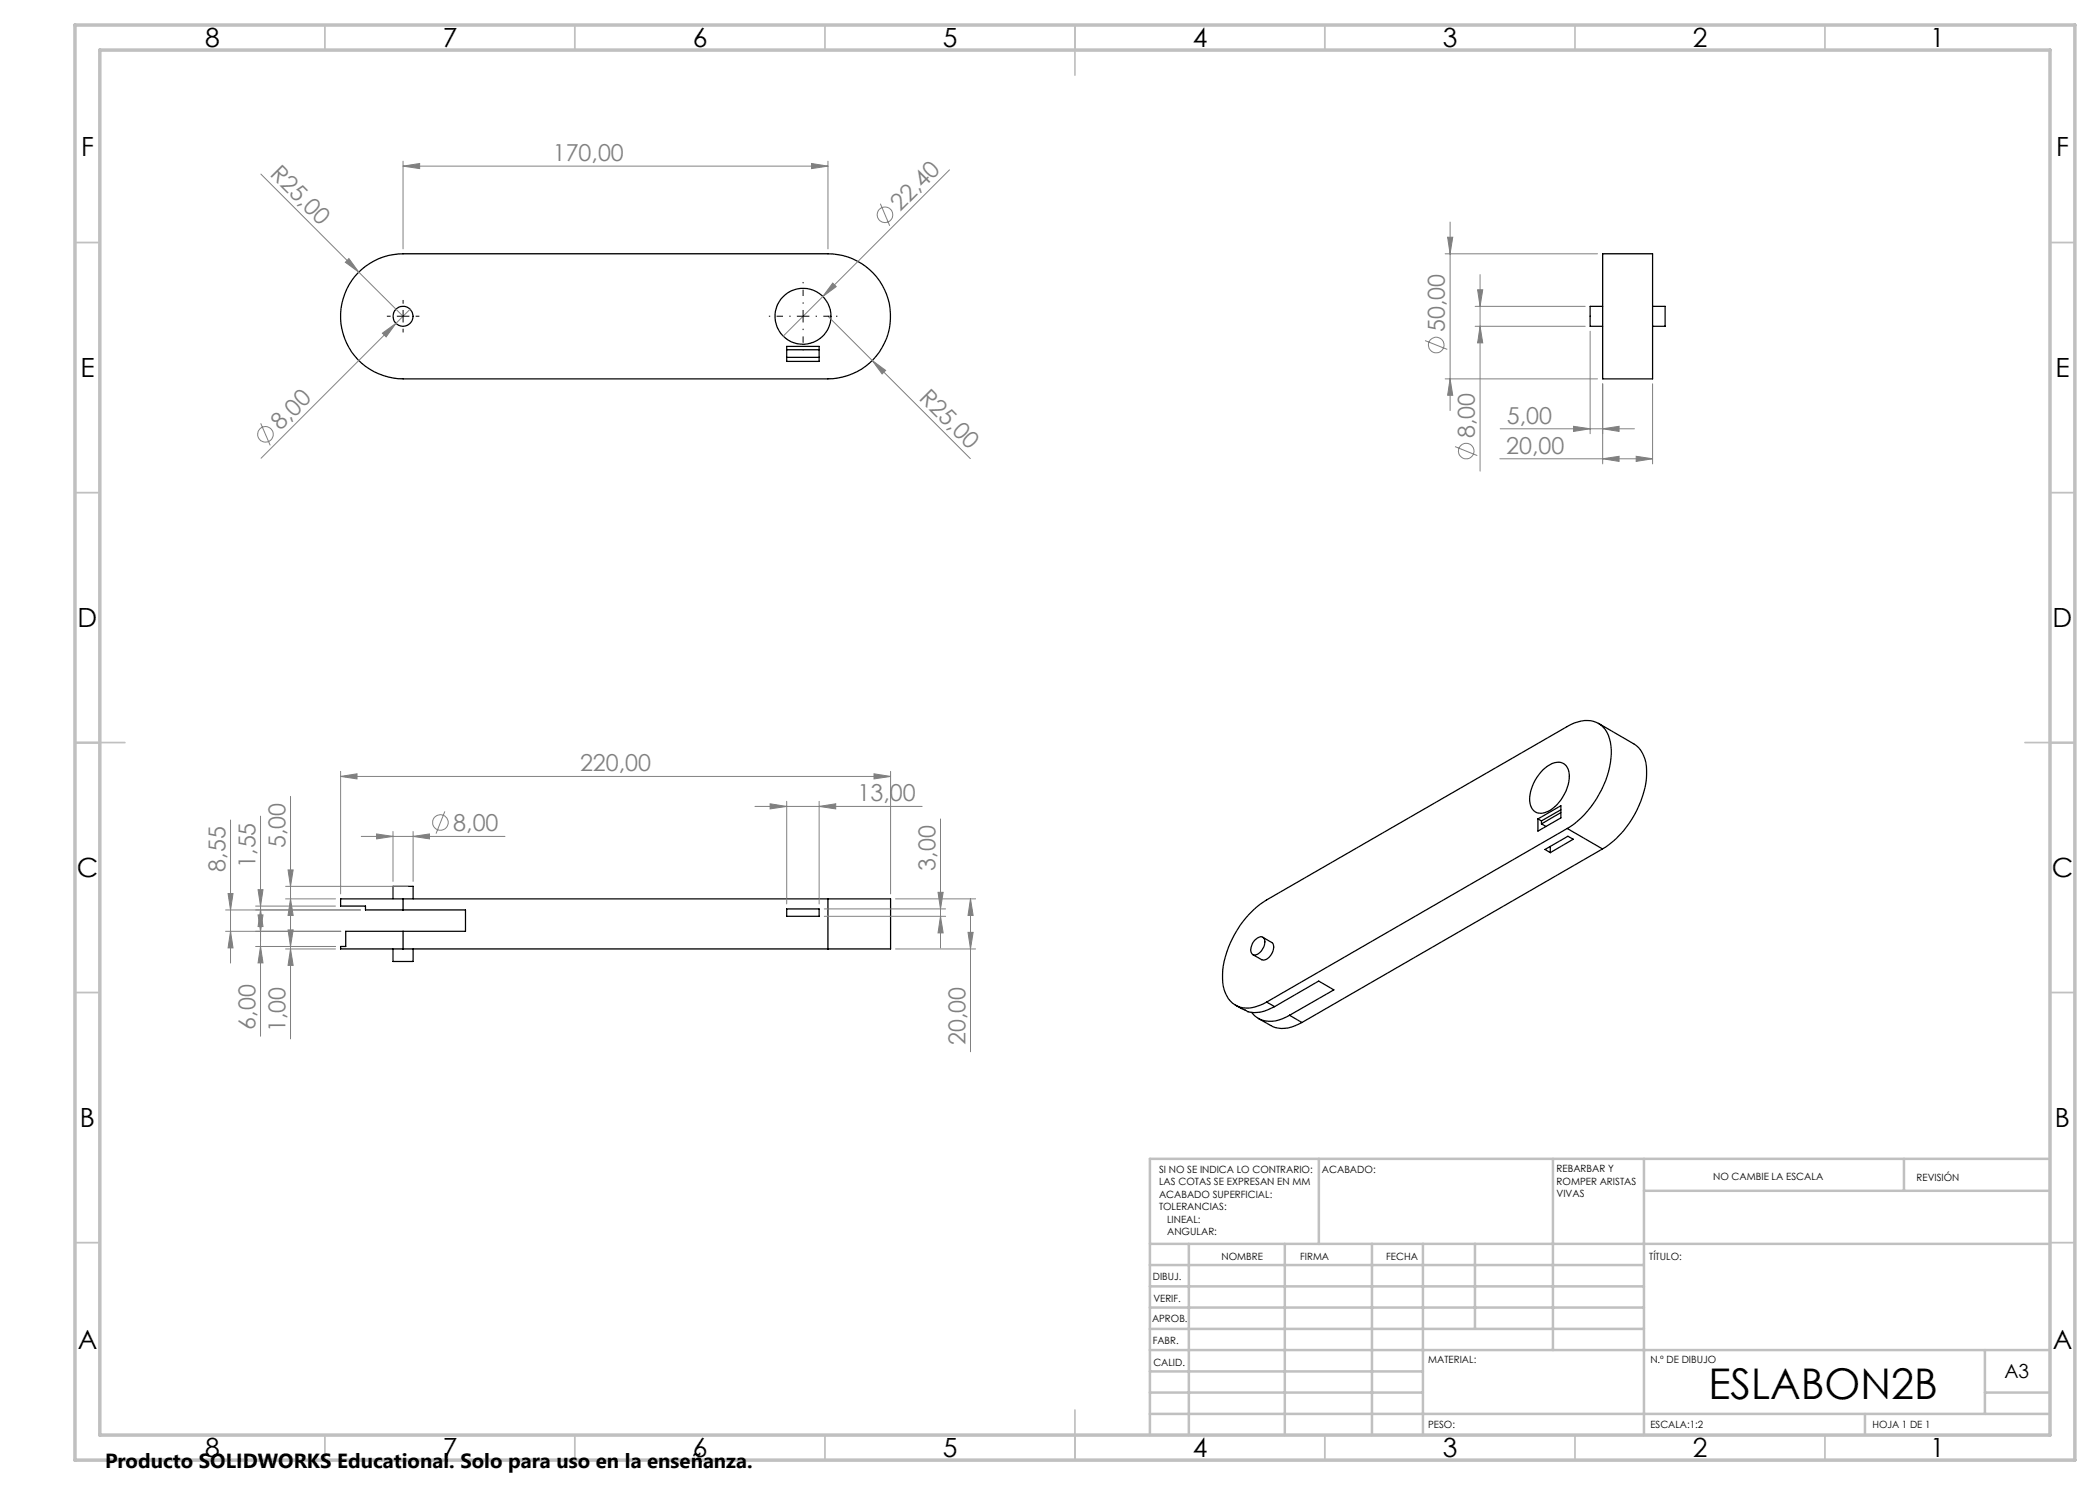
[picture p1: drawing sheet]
<svg xmlns="http://www.w3.org/2000/svg" width="420mm" height="297mm" viewBox="0 0 420 297" stroke-linecap="round" stroke-linejoin="round" font-family="sans-serif">
<g fill="none" stroke="#000" stroke-width=".25">
<path d="M71.6 54.6a12.4 12.4 0 0 1 9-3.8h85a12.5 12.5 0 0 1 12.5 12.5 12.5 12.5 0 0 1-12.5 12.5h-85a12.5 12.5 0 0 1-11.5-7.6 12.5 12.5 0 0 1 2.5-13.6zM320.5 50.8h10v25h-10zM157.3 69.3h6.5v3h-6.5zM157.3 70h6.5M157.3 71.5h6.5M320.5 61.3h-2.5v4h2.5M330.5 61.3h2.5v4h-2.5M308.6 153.9a3.8 3.8 0 0 1 4-1.3 2.89 2.89 0 0 1 1.2 3.2 8.3 8.3 0 0 1-4.7 6.7 2.26 2.26 0 0 1-3.2-2.4 8.9 8.9 0 0 1 2.7-6.2zM319.7 144.7l7 4.1a6.3 6.3 0 0 1 2.6 6.1 19.5 19.5 0 0 1-8.8 14.9M78.6 179.8v-2.5h4v2.5M80.6 179.8h-12.5v1.4h5v.8h7.5M80.6 179.8v2.2"/>
<path d="M80.6 179.8h85M165.6 179.8h12.5v10h-12.5M165.6 179.8v10M307.6 163.8l4.6-2.7v2.5l-4.6 2.6zM307.6 163.8l.7 .4M308.3 164.2v.6M308.3 164.8l.9 .5M309 169.9l4.6-2.7 1 .6-4.5 2.7zM310.1 169.3v1.2M312.2 162l-3.9 2.2M312.2 162.5l-3.9 2.3M313.4 165.7a19.5 19.5 0 0 0 8.9-15.7 5.8 5.8 0 0 0-3-5.5 6.2 6.2 0 0 0-5.9 .8l-60.1 34.7a19.4 19.4 0 0 0-8.8 15.7 5.7 5.7 0 0 0 3.5 5.7 6.9 6.9 0 0 0 5.3-1"/>
<path d="M313.4 165.7l-60.1 34.7M313.4 165.7l7.1 4.1M320.5 169.8l-60.1 34.7M78.6 189.8v2.5h4v-2.5M80.6 186.3h-11.5v3h-1v.5h12.5M80.6 186.3v3.5M80.6 182h12.5v4.3h-12.5M80.6 189.8h85M157.3 181.8h6.5v1.5h-6.5zM250.9 188.1l.6-.5a.92 .92 0 0 1 1.2-.1 .92 .92 0 0 1 .2 1.2 2.47 2.47 0 0 1-2.2 2.3 1.61 1.61 0 0 1-.2-2.3zM252.6 187.5l1.7 1a1.76 1.76 0 0 1 0 2.3 1.75 1.75 0 0 1-2 1.1l-1.8-1M247.1 201l1 .6a5.6 5.6 0 0 0 6.1 .1l.7-.4"/>
<path d="M250.3 202.5a5.2 5.2 0 0 0 6.9 .9l.7-.3M251.7 203.7l2.4 1.4a6.3 6.3 0 0 0 6.3-.6M253.3 200.4l1.6 .9M254.9 201.3l8.8-5.1 3.1 1.8-8.9 5.1M257.9 203.1l2.5 1.4"/>
<circle cx="80.6" cy="63.3" r="2.01"/>
<circle cx="160.6" cy="63.3" r="5.6"/>
</g>
<path d="M80.6 32.2v17.6M80.6 33.2h85M162.3 32.7l3.3 .5-3.3 .5zM165.6 32.2v17.6" fill="none" stroke="#808080" stroke-width=".2"/>
<g fill="none" stroke="#c0c0c0" stroke-width=".35">
<path d="M65 5v5M115 5v5M165 5v5M215 5v10M265 5v5M315 5v5M365 5v5M15 48.5h5M410 48.5h5M15 98.5h5M410 98.5h5M15 148.5h10"/>
<path d="M405 148.5h10M15 198.5h5M410 198.5h5M15 248.5h5M410 248.5h5M65 287v5M115 287v5M165 287v5M215 282v10M265 287v5M315 287v5M365 287v5"/>
</g>
<g fill="none" stroke="#c0c0c0" stroke-width=".5">
<path d="M263.8 231.8v17M310.6 231.8v38.2M328.8 231.8v55.2M328.8 238.2h81.2M380.8 231.8v6.4M410 231.8h-180v55.2M230 248.8h180M230 257.3h98.8M230 253h98.8M237.8 248.8v38.2M257 248.8v38.2M274.4 248.8v38.2"/>
<path d="M284.6 248.8v38.2M295 248.8v17M230 265.8h98.8M230 261.5h98.8M230 278.5h54.6M230 274.3h54.6M230 270h180M397 278.5h13M397 270v12.8M230 282.8h180M373 282.8v4.2"/>
</g>
<path d="M15 5h400v287h-400zM20 10h390v277h-390z" fill="none" stroke="#c0c0c0" stroke-width=".7"/>
<path d="M162.3 32.7l3.3 .5-3.3 .5z" fill="#808080"/>
<path d="M80.6 33.2l3.3-.5v1z" fill="none" stroke="#808080" stroke-width=".2"/>
<path d="M80.6 33.2l3.3-.5v1z" fill="#808080"/>
<path d="M52.2 34.8l19.6 19.6M69.8 51.7l2 2.7-2.7-1.9zM71.8 54.4l8.8 8.8" fill="none" stroke="#808080" stroke-width=".2"/>
<path d="M69.8 51.7l2 2.7-2.7-1.9z" fill="#808080"/>
<g fill="none" stroke="#808080" stroke-width=".2">
<path d="M189.9 34l-33.3 33.2M166.5 56.6l.8 .7-2.7 2zM176.1 40.7l1.8 4.5"/>
<circle cx="177" cy="43" r="1.55"/>
</g>
<path d="M166.5 56.6l.8 .7-2.7 2z" fill="#808080"/>
<path d="M165.6 63.2l8.8 8.9M174.4 72.1l2.7 2-.7 .7zM174.4 72.1l19.7 19.6" fill="none" stroke="#808080" stroke-width=".2"/>
<path d="M174.4 72.1l2.7 2-.7 .7z" fill="#808080"/>
<g fill="none" stroke="#808080" stroke-width=".2">
<path d="M76.5 66.6l2.7-1.9-2 2.7zM79.2 64.7l-27 26.9M82 61.8l-2.8 2.9M52.1 84.7l1.9 4.4"/>
<circle cx="53.1" cy="86.9" r="1.56"/>
</g>
<path d="M76.5 66.6l2.7-1.9-2 2.7z" fill="#808080"/>
<path d="M320.5 76.8v16M330.5 76.8v16M300 91.8h30.5M320.5 91.8l3.3-.5v1z" fill="none" stroke="#808080" stroke-width=".2"/>
<path d="M78.1 63.2h-.7M80.6 63.2v-1.2M80.6 63.2h-1.2M80.6 63.2v1.3M80.6 63.2h1.3M80.6 60.7v-.7M80.6 65.7v.8M83.1 63.2h.8M160.6 63.2v-1.2M160.6 63.2h-1.2M160.6 63.2v1.3M160.6 63.2h1.3" fill="none" stroke="#000" stroke-width=".2" stroke-dasharray="15.2 1.3 1.3 1.3" stroke-linecap="butt"/>
<path d="M158.1 63.2h-4.3M160.6 60.7v-4.3M160.6 65.7v4.4M163.1 63.2h4.4" fill="none" stroke="#000" stroke-width=".2" stroke-dasharray="15.2 1.3 1.3 1.3" stroke-dashoffset="15" stroke-linecap="butt"/>
<path d="M320.5 91.8l3.3-.5v1z" fill="#808080"/>
<path d="M327.2 91.3l3.3 .5-3.3 .5z" fill="none" stroke="#808080" stroke-width=".2"/>
<path d="M327.2 91.3l3.3 .5-3.3 .5z" fill="#808080"/>
<g fill="none" stroke="#808080" stroke-width=".2">
<path d="M289 50.8h30.5M290 44.4v37.7M285 68.1l4.5 1.8M289 75.8h30.5M290 75.8l.5 3.3h-1z"/>
<circle cx="287.2" cy="69" r="1.56"/>
</g>
<path d="M290 75.8l.5 3.3h-1z" fill="#808080"/>
<path d="M289.5 47.4h1l-.5 3.4z" fill="none" stroke="#808080" stroke-width=".2"/>
<path d="M289.5 47.4h1l-.5 3.4z" fill="#808080"/>
<g fill="none" stroke="#808080" stroke-width=".2">
<path d="M295.5 58h1l-.5 3.3zM296 54.9v39.3M295 61.3h22M295 65.3h22M291 89.3l4.5 1.8"/>
<circle cx="293.2" cy="90.2" r="1.56"/>
</g>
<path d="M295.5 58h1l-.5 3.3z" fill="#808080"/>
<path d="M296 65.3l.5 3.3h-1z" fill="none" stroke="#808080" stroke-width=".2"/>
<path d="M296 65.3l.5 3.3h-1z" fill="#808080"/>
<path d="M318 66.2v20.5M320.5 76.8v9.9M300 85.8h26.9M314.7 85.3l3.3 .5-3.3 .5z" fill="none" stroke="#808080" stroke-width=".2"/>
<path d="M314.7 85.3l3.3 .5-3.3 .5z" fill="#808080"/>
<path d="M320.5 85.8l3.3-.5v1z" fill="none" stroke="#808080" stroke-width=".2"/>
<path d="M320.5 85.8l3.3-.5v1z" fill="#808080"/>
<path d="M68.1 155.3l3.3-.5v1zM68.1 154.3v24.5M68.1 155.3h110M178.1 154.3v24.5" fill="none" stroke="#808080" stroke-width=".2"/>
<path d="M68.1 155.3l3.3-.5v1z" fill="#808080"/>
<path d="M174.8 154.8l3.3 .5-3.3 .5z" fill="none" stroke="#808080" stroke-width=".2"/>
<path d="M174.8 154.8l3.3 .5-3.3 .5z" fill="#808080"/>
<g fill="none" stroke="#808080" stroke-width=".2">
<path d="M72.2 167.3h28.8M78.6 166.3v10M82.6 167.3l3.3-.5v1zM82.6 166.3v10M89 162.3l-1.8 4.4"/>
<circle cx="88.1" cy="164.5" r="1.56"/>
</g>
<path d="M82.6 167.3l3.3-.5v1z" fill="#808080"/>
<path d="M75.3 166.8l3.3 .5-3.3 .5z" fill="none" stroke="#808080" stroke-width=".2"/>
<path d="M75.3 166.8l3.3 .5-3.3 .5z" fill="#808080"/>
<path d="M58.1 159.3v26.8M57.1 179.8h10M57.1 177.3h24.5M58.1 179.8l.5 3.3h-1z" fill="none" stroke="#808080" stroke-width=".2"/>
<path d="M58.1 179.8l.5 3.3h-1z" fill="#808080"/>
<path d="M57.6 174h1l-.5 3.3z" fill="none" stroke="#808080" stroke-width=".2"/>
<path d="M57.6 174h1l-.5 3.3z" fill="#808080"/>
<path d="M45.6 178.7h1l-.5 3.3zM46.1 164v28.6M45.1 182h27M45.1 186.3h23.1" fill="none" stroke="#808080" stroke-width=".2"/>
<path d="M45.6 178.7h1l-.5 3.3z" fill="#808080"/>
<path d="M46.1 186.3l.5 3.3h-1z" fill="none" stroke="#808080" stroke-width=".2"/>
<path d="M46.1 186.3l.5 3.3h-1z" fill="#808080"/>
<path d="M51.6 177.9h1l-.5 3.3zM52.1 163.2v25.1M51.1 181.2h16M51.1 182h21" fill="none" stroke="#808080" stroke-width=".2"/>
<path d="M51.6 177.9h1l-.5 3.3z" fill="#808080"/>
<path d="M52.1 182l.5 3.3h-1z" fill="none" stroke="#808080" stroke-width=".2"/>
<path d="M52.1 182l.5 3.3h-1z" fill="#808080"/>
<path d="M52.1 179.9v27.4M51.1 186.3h17.1M51.1 189.3h16M51.6 183h1l-.5 3.3z" fill="none" stroke="#808080" stroke-width=".2"/>
<path d="M51.6 183h1l-.5 3.3z" fill="#808080"/>
<path d="M52.1 189.3l.5 3.3h-1z" fill="none" stroke="#808080" stroke-width=".2"/>
<path d="M52.1 189.3l.5 3.3h-1z" fill="#808080"/>
<path d="M57.1 189.3h10M57.1 189.8h10M57.6 186h1l-.5 3.3zM58.1 182.9v24.9" fill="none" stroke="#808080" stroke-width=".2"/>
<path d="M57.6 186h1l-.5 3.3z" fill="#808080"/>
<path d="M58.1 189.8l.5 3.3h-1z" fill="none" stroke="#808080" stroke-width=".2"/>
<path d="M58.1 189.8l.5 3.3h-1z" fill="#808080"/>
<path d="M188.1 163.8v25.8M164.9 183.3h24.2M164.9 181.8h24.2M188.1 183.3l.5 3.3h-1z" fill="none" stroke="#808080" stroke-width=".2"/>
<path d="M188.1 183.3l.5 3.3h-1z" fill="#808080"/>
<path d="M187.6 178.5h1l-.5 3.3z" fill="none" stroke="#808080" stroke-width=".2"/>
<path d="M187.6 178.5h1l-.5 3.3z" fill="#808080"/>
<path d="M151 161.3h33.4M157.3 160.3v20.5M163.8 161.3l3.3-.5v1zM163.8 160.3v20.5" fill="none" stroke="#808080" stroke-width=".2"/>
<path d="M163.8 161.3l3.3-.5v1z" fill="#808080"/>
<path d="M154 160.8l3.3 .5-3.3 .5z" fill="none" stroke="#808080" stroke-width=".2"/>
<path d="M154 160.8l3.3 .5-3.3 .5z" fill="#808080"/>
<path d="M179.1 179.8h16M194.1 179.8v30.6M179.1 189.8h16M193.6 186.5h1l-.5 3.3z" fill="none" stroke="#808080" stroke-width=".2"/>
<path d="M193.6 186.5h1l-.5 3.3z" fill="#808080"/>
<path d="M194.1 179.8l.5 3.3h-1z" fill="none" stroke="#808080" stroke-width=".2"/>
<path d="M194.1 179.8l.5 3.3h-1z" fill="#808080"/>
<text font-size="8.5" x="341.7" y="279.7">ESLABON2B</text>
<g font-size="5.3">
<text x="41" y="9.5">8</text>
<text x="88.5" y="9.5">7</text>
<text x="138.5" y="9.5">6</text>
<text x="188.5" y="9.5">5</text>
<text x="238.5" y="9.5">4</text>
<text x="288.5" y="9.5">3</text>
<text x="338.5" y="9.5">2</text>
<text x="386" y="9.5">1</text>
<text x="16.2" y="31.2">F</text>
<text x="411.2" y="31.2">F</text>
<text x="16.1" y="75.5">E</text>
<text x="411.1" y="75.5">E</text>
<text x="15.5" y="125.5">D</text>
<text x="410.5" y="125.5">D</text>
<text x="15.4" y="175.5">C</text>
<text x="410.4" y="175.5">C</text>
<text x="16" y="225.5">B</text>
<text x="411" y="225.5">B</text>
<text x="15.5" y="269.7">A</text>
<text x="410.5" y="269.7">A</text>
<text x="41" y="291.5">8</text>
<text x="88.5" y="291.5">7</text>
<text x="138.5" y="291.5">6</text>
<text x="188.5" y="291.5">5</text>
<text x="238.5" y="291.5">4</text>
<text x="288.5" y="291.5">3</text>
<text x="338.5" y="291.5">2</text>
<text x="386" y="291.5">1</text>
</g>
<g font-size="4.7" fill="#808080">
<text x="53.8" y="35" transform="rotate(45 53.8 35)">R25,00</text>
<text x="110.6" y="32.2">170,00</text>
<text x="180" y="42.3" transform="rotate(-45 180 42.3)">22,40</text>
<text x="289" y="66.4" transform="rotate(-90 289 66.4)">50,00</text>
<text x="183.6" y="79.8" transform="rotate(45 183.6 79.8)">R25,00</text>
<text x="56.1" y="86.2" transform="rotate(-45 56.1 86.2)">8,00</text>
<text x="295" y="87.6" transform="rotate(-90 295 87.6)">8,00</text>
<text x="301.3" y="84.7">5,00</text>
<text x="301.3" y="90.7">20,00</text>
<text x="116" y="154.2">220,00</text>
<text x="171.5" y="160.2">13,00</text>
<text x="90.7" y="166.2">8,00</text>
<text x="51.1" y="173.6" transform="rotate(-90 51.1 173.6)">1,55</text>
<text x="57.1" y="169.6" transform="rotate(-90 57.1 169.6)">5,00</text>
<text x="45.1" y="174.3" transform="rotate(-90 45.1 174.3)">8,55</text>
<text x="187.1" y="174.1" transform="rotate(-90 187.1 174.1)">3,00</text>
<text x="51.1" y="206" transform="rotate(-90 51.1 206)">6,00</text>
<text x="57.1" y="206.5" transform="rotate(-90 57.1 206.5)">1,00</text>
<text x="193.1" y="209" transform="rotate(-90 193.1 209)">20,00</text>
</g>
<text font-size="4.1" x="21" y="293.7">Producto SOLIDWORKS Educational. Solo para uso en la enseñanza.</text>
<text font-size="3.9" x="400.9" y="275.5">A3</text>
<g font-size="2">
<text x="231.8" y="234.6">SI NO SE INDICA LO CONTRARIO:</text>
<text x="231.8" y="237.1">LAS COTAS SE EXPRESAN EN MM</text>
<text x="231.8" y="239.6">ACABADO SUPERFICIAL:</text>
<text x="264.4" y="234.6">ACABADO:</text>
<text x="311.3" y="234.5">REBARBAR Y</text>
<text x="311.3" y="237">ROMPER ARISTAS</text>
<text x="311.3" y="239.5">VIVAS</text>
<text x="342.6" y="236">NO CAMBIE LA ESCALA</text>
<text x="383.3" y="236.2">REVISIÓN</text>
<text x="231.8" y="242.1">TOLERANCIAS:</text>
<text x="233.4" y="244.6">LINEAL:</text>
<text x="233.4" y="247.1">ANGULAR:</text>
<text x="244.3" y="252">NOMBRE</text>
<text x="260" y="251.9">FIRMA</text>
<text x="277.2" y="251.9">FECHA</text>
<text x="329.9" y="251.9">TÍTULO:</text>
<text x="230.6" y="256.1">DIBUJ.</text>
<text x="230.7" y="260.3">VERIF.</text>
<text x="230.4" y="264.4">APROB.</text>
<text x="230.5" y="268.8">FABR.</text>
<text x="230.7" y="273.1">CALID.</text>
<text x="285.6" y="272.5">MATERIAL:</text>
<text x="330.1" y="272.5">N.º DE DIBUJO</text>
<text x="285.6" y="285.5">PESO:</text>
<text x="330.1" y="285.6">ESCALA:1:2</text>
<text x="374.5" y="285.6">HOJA 1 DE 1</text>
</g>
</svg>
